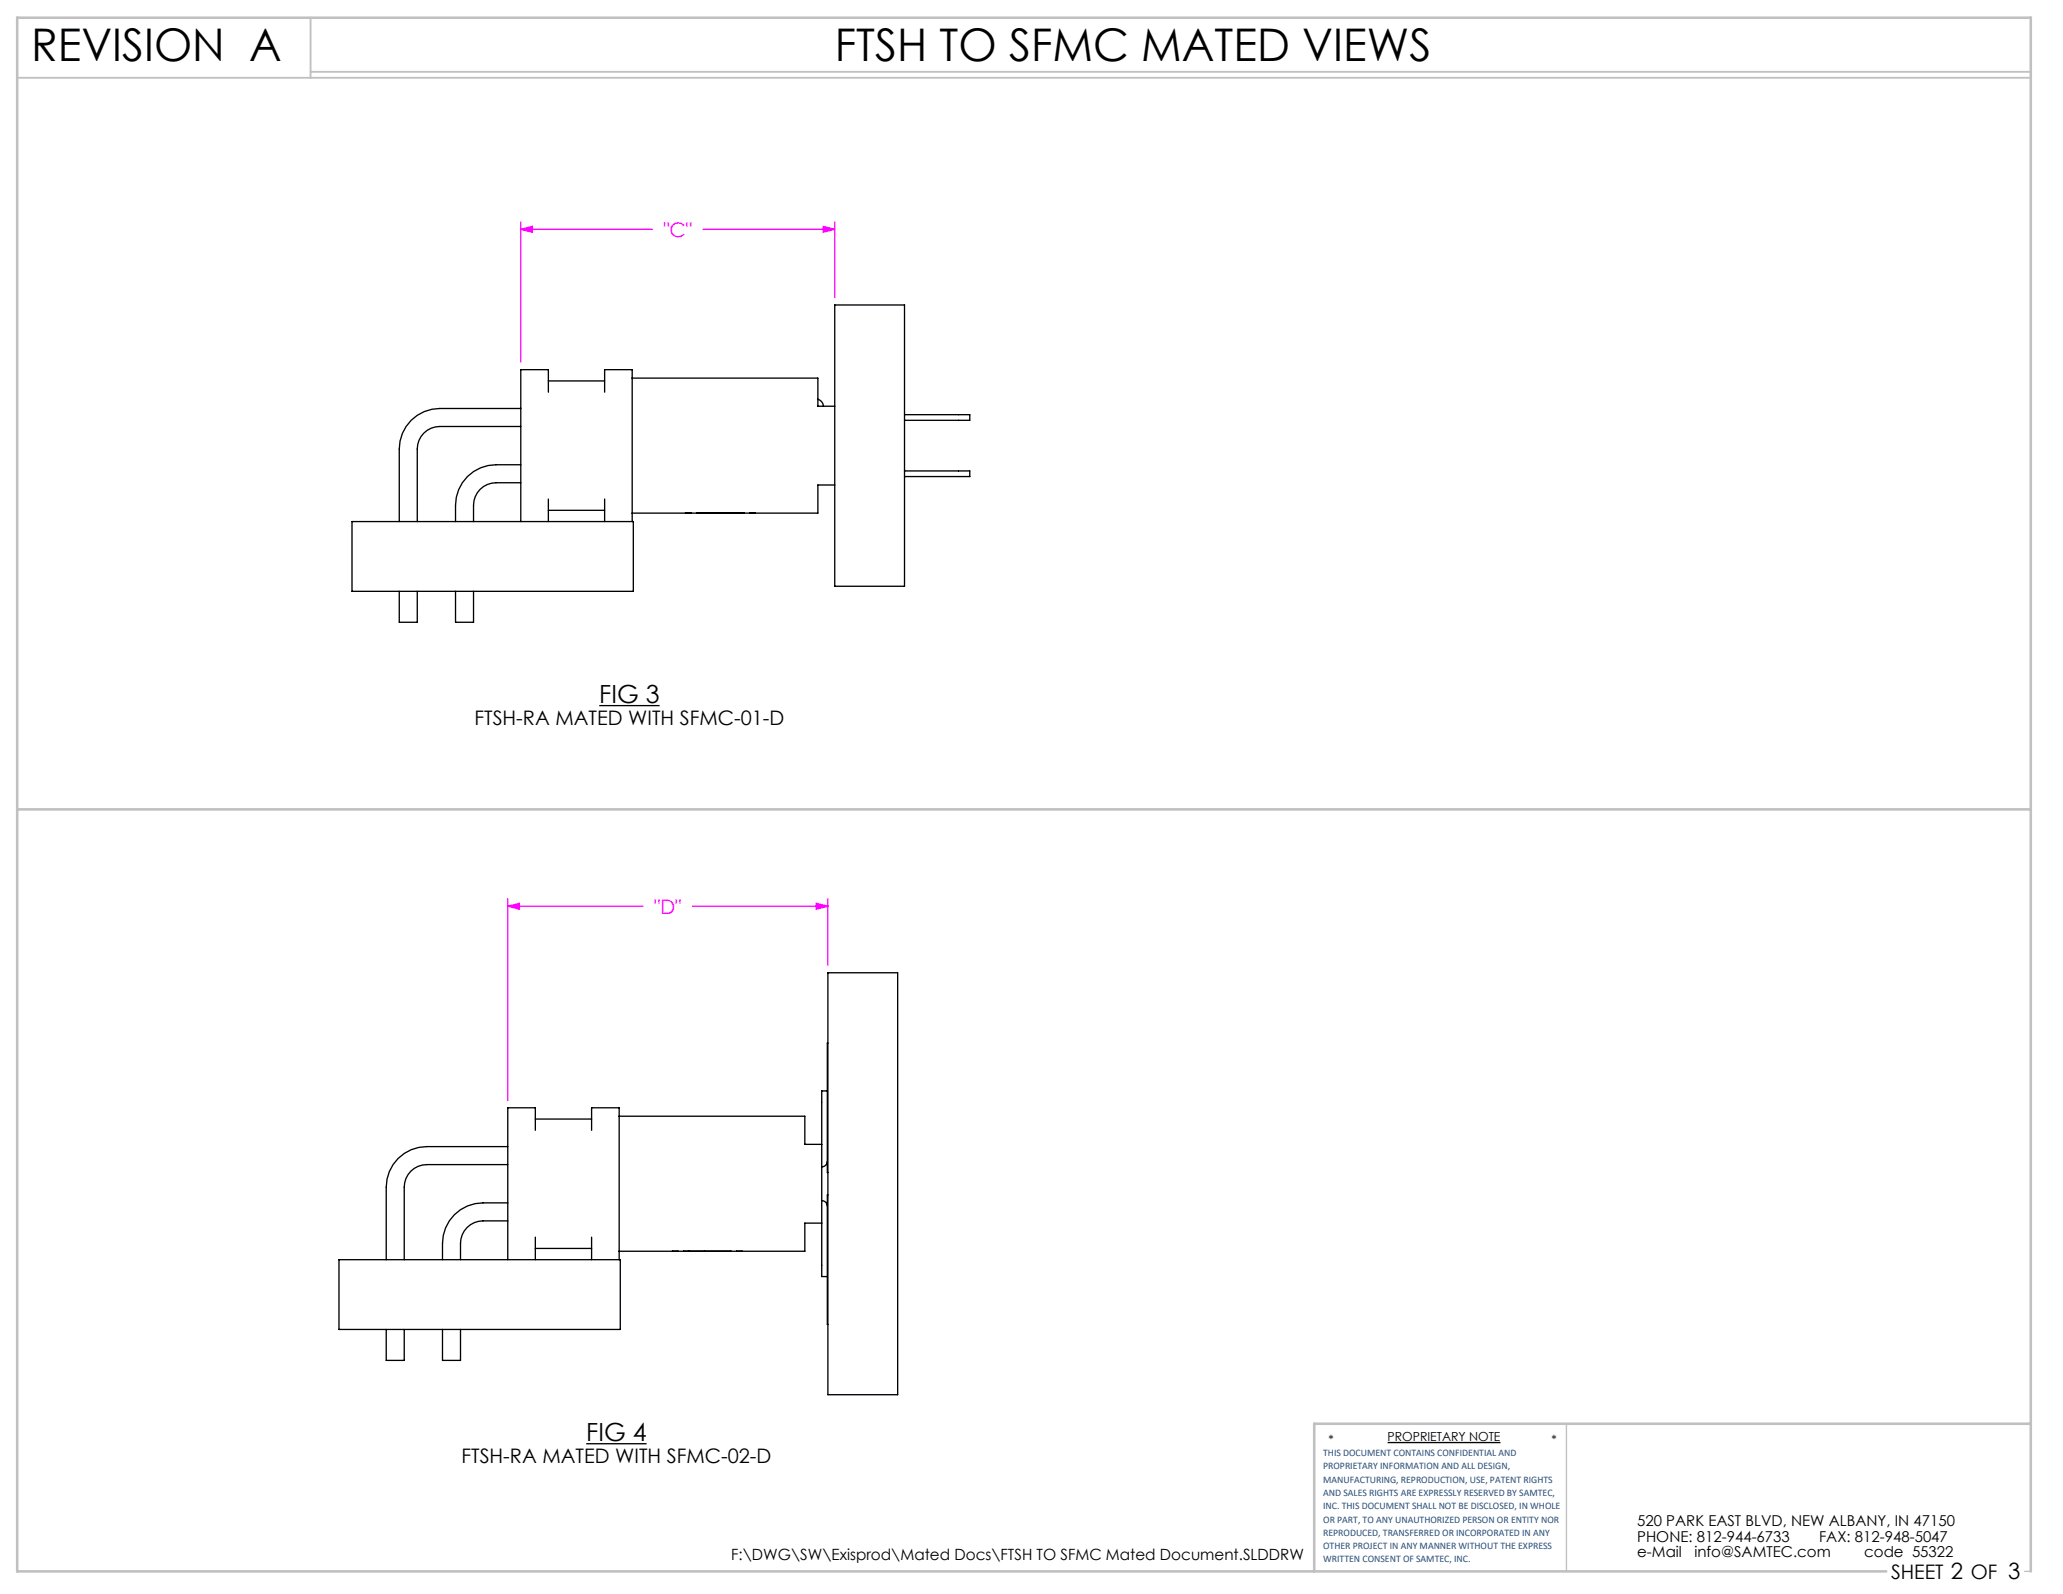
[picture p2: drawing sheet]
<svg xmlns="http://www.w3.org/2000/svg" width="279mm" height="216mm" viewBox="0 0 279 216" stroke-linecap="round" stroke-linejoin="round" font-family="sans-serif">
<path d="M81.2 95.6h8.1M79.4 195.5h8.2M187.9 195.4h15.3" fill="none" stroke="#000" stroke-width=".18"/>
<path d="M212.2 192.8v20M274.2 212.8h.8" fill="none" stroke="#c0c0c0" stroke-width=".18"/>
<path d="M2.3 10.5h272.7M42.1 2.4v8.1M42.1 9.7h232.9" fill="none" stroke="#c0c0c0" stroke-width=".25"/>
<path d="M2.3 109.6h272.7M275 192.8h-97v20M255.5 212.8h-253.2v-210.4h272.7v210.4" fill="none" stroke="#c0c0c0" stroke-width=".35"/>
<path d="M70.5 31.1l1.6-.4v.8zM70.5 30v19.1M70.5 31.1h17.9M95.2 31.1h17.9M111.5 30.7l1.6 .4-1.6 .4zM113.1 30v10.3M68.8 122.7l1.5-.3v.7zM68.8 121.7v27.3M68.8 122.7h18.3M93.8 122.7h18.3M110.6 122.4l1.5 .3-1.5 .4zM112.1 121.7v9" fill="none" stroke="#f0f" stroke-width=".18"/>
<path d="M68.8 122.7l1.5-.3v.7zM110.6 122.4l1.5 .3-1.5 .4zM70.5 31.1l1.6-.4v.8zM111.5 30.7l1.6 .4-1.6 .4z" fill="#f0f"/>
<g fill="none" stroke="#000" stroke-width=".18">
<path d="M70.5 57.8h-10.9a3 3 0 0 0-3.1 3v9.8M70.5 55.3h-10.9a5.5 5.5 0 0 0-5.5 5.5v9.8M74.3 51.6h7.6M74.3 53.1v-3h-3.8v20.5M81.9 53.1v-3h3.7v20.5M85.6 51.2h25.2v3.8h2.3M110.8 54.1l.5 .4 .2 .5M113.1 41.3h9.4v38.1h-9.4zM122.5 56.2h8.8v.7h-8.8M47.7 70.6h38.1v9.5h-38.1zM70.5 65.4h-3.3a3 3 0 0 0-3.1 3v2.2M70.5 62.9h-3.3a5.5 5.5 0 0 0-5.5 5.5v2.2"/>
<path d="M74.3 69.1h7.6M74.3 67.6v3M81.9 67.6v3M92.8 69.5h.1M93.6 69.5h.1M94.3 69.5h.1M95.1 69.5h.1M97.2 69.5h.1M100.8 69.5h.1M101.5 69.5h.1M102.3 69.5h.1M113.1 65.7h-2.3v3.8h-25.2"/>
<path d="M122.5 63.8h8.8v.7h-8.8M54.1 80.1v4.2h2.4v-4.2M61.7 80.1v4.2h2.4v-4.2M112.1 131.8h9.5v57.1h-9.5zM68.8 155.3h-11a5.5 5.5 0 0 0-5.5 5.5v9.8M68.8 157.7h-11a3 3 0 0 0-3.1 3.1v9.8M72.5 151.6h7.6M72.5 153.1v-3.1h-3.7v20.6M80.1 153.1v-3.1h3.8v20.6M83.9 151.2h25.1v3.8h2.3M112 147.8h-.7v25.1h.7M112 157.3a.76 .76 0 0 1-.7 .7"/>
<path d="M112.1 141.3h-.1v17.5h.1M45.9 170.6h38.1v9.5h-38.1zM68.8 162.9h-3.4a5.5 5.5 0 0 0-5.5 5.5v2.2M68.8 165.4h-3.4a3 3 0 0 0-3 3v2.2M72.5 169.1h7.6M72.5 167.6v3M80.1 167.6v3M91.1 169.5h.1M91.8 169.5h.1M92.6 169.5h.1M93.3 169.5h.1M95.4 169.5h.1"/>
<path d="M99 169.5h.1M99.8 169.5h.1M100.5 169.5h.1M111.3 162.6a.76 .76 0 0 1 .7 .8M111.3 165.7h-2.3v3.8h-25.1M112.1 161.9h-.1v17.5h.1M52.3 180.1v4.2h2.4v-4.2M59.9 180.1v4.2h2.5v-4.2"/>
</g>
<g font-size="6.1">
<text x="4.2" y="8.2">REVISION A</text>
<text x="113.1" y="8.3">FTSH TO SFMC MATED VIEWS</text>
</g>
<g font-size="3.4">
<text x="81.2" y="95.2">FIG 3</text>
<text x="79.4" y="195.2">FIG 4</text>
</g>
<g font-size="2.7" fill="#f0f">
<text x="89.9" y="32.1">&quot;C&quot;</text>
<text x="88.6" y="123.8">&quot;D&quot;</text>
</g>
<g font-size="2.7">
<text x="64.3" y="98.2">FTSH-RA MATED WITH SFMC-01-D</text>
<text x="62.5" y="198.1">FTSH-RA MATED WITH SFMC-02-D</text>
<text x="256.1" y="213.9">SHEET 2 OF 3</text>
</g>
<text font-size="2.1" x="99" y="211.3">F:\DWG\SW\Exisprod\Mated Docs\FTSH TO SFMC Mated Document.SLDDRW</text>
<g font-size="2">
<text x="221.7" y="206.6">520 PARK EAST BLVD, NEW ALBANY, IN 47150</text>
<text x="221.7" y="208.8">PHONE: 812-944-6733</text>
<text x="246.4" y="208.8">FAX: 812-948-5047</text>
<text x="221.7" y="211">e-Mail</text>
<text x="229.5" y="211">info@SAMTEC.com</text>
<text x="252.5" y="211">code 55322</text>
</g>
<g font-size="1.7">
<text x="179.9" y="195.6">*</text>
<text x="187.9" y="195.2">PROPRIETARY NOTE</text>
<text x="210.1" y="195.6">*</text>
</g>
<g font-size="1.4" fill="#1f497d">
<text x="179.2" y="197.2">THIS DOCUMENT CONTAINS CONFIDENTIAL AND</text>
<text x="179.2" y="199">PROPRIETARY INFORMATION AND ALL DESIGN,</text>
<text x="179.2" y="200.8">MANUFACTURING, REPRODUCTION, USE, PATENT RIGHTS</text>
<text x="179.2" y="202.6">AND SALES RIGHTS ARE EXPRESSLY RESERVED BY SAMTEC,</text>
<text x="179.2" y="204.4">INC. THIS DOCUMENT SHALL NOT BE DISCLOSED, IN WHOLE</text>
<text x="179.2" y="206.2">OR PART, TO ANY UNAUTHORIZED PERSON OR ENTITY NOR</text>
<text x="179.2" y="208">REPRODUCED, TRANSFERRED OR INCORPORATED IN ANY</text>
<text x="179.2" y="209.8">OTHER PROJECT IN ANY MANNER WITHOUT THE EXPRESS</text>
<text x="179.2" y="211.6">WRITTEN CONSENT OF SAMTEC, INC.</text>
</g>
</svg>
